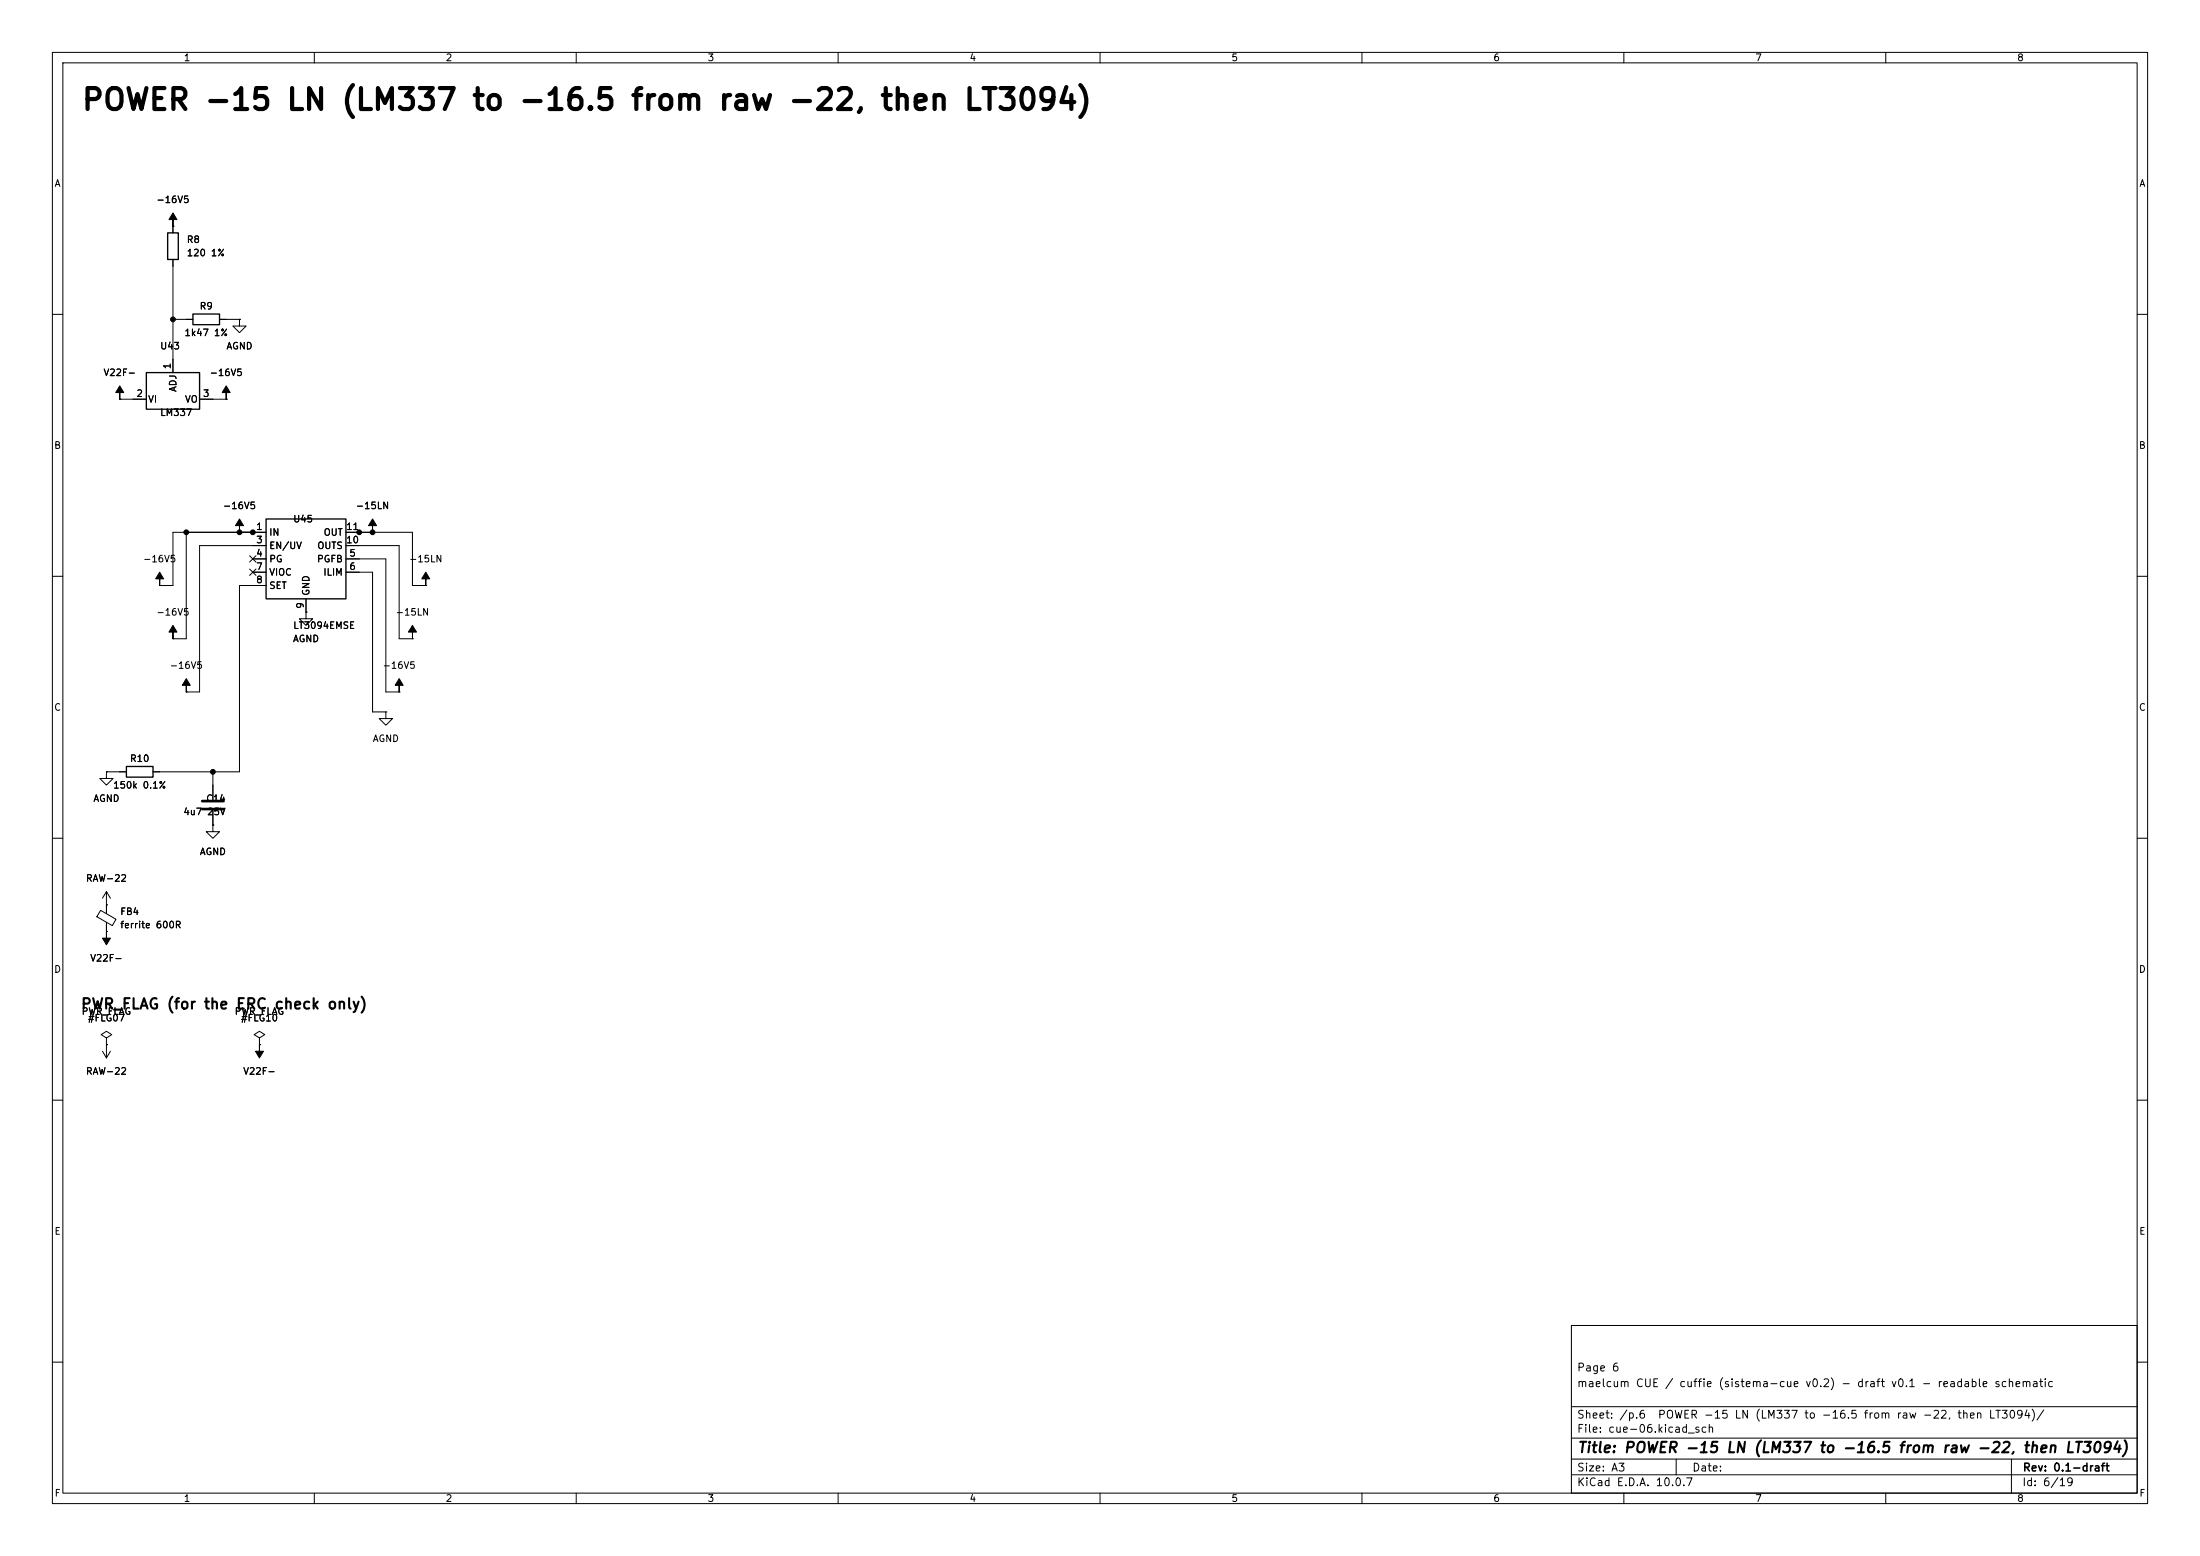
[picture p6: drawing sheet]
(kicad_sch
 (version 20260101)
 (generator "eeschema")
 (generator_version "10.0")
 (paper "A3")
 (title_block
  (title "POWER -15 LN (LM337 to -16.5 from raw -22, then LT3094)")
  (rev "0.1-draft")
  (comment 1 "maelcum CUE / cuffie (sistema-cue v0.2) - draft v0.1 - readable schematic")
  (comment 2 "Page 6"))
 (lib_symbols
  (symbol
   "Regulator_Linear:LM337_SOT223"
   (pin_names
    (offset 0.254)) (exclude_from_sim no) (in_bom yes) (on_board yes)
   (in_pos_files yes)
   (duplicate_pin_numbers_are_jumpers no)
   (property
    "Reference"
    "U" (at -3.81 -3.175 0) (show_name no) (do_not_autoplace no) (effects (font (size 1.27 1.27))))
   (property
    "Value"
    "LM337_SOT223" (at 0 -3.175 0) (show_name no) (do_not_autoplace no) (effects (font (size 1.27 1.27)) (justify left)))
   (property
    "Footprint"
    "Package_TO_SOT_SMD:SOT-223-3_TabPin2" (at 0 -5.08 0) (show_name no) (do_not_autoplace no) (hide yes) (effects (font (size 1.27 1.27)
    (italic yes))))
   (property
    "Datasheet"
    "http://www.ti.com/lit/ds/symlink/lm337-n.pdf" (at 0 0 0) (show_name no) (do_not_autoplace no) (hide yes) (effects (font (size 1.27 1.27))))
   (property
    "Description"
    "Negative 1A 35V Adjustable Linear Regulator, SOT-223" (at 0 0 0) (show_name no) (do_not_autoplace no) (hide yes) (effects (font (size 1.27 1.27))))
   (property
    "ki_keywords"
    "Adjustable Voltage Regulator 1A Negative" (at 0 0 0) (show_name no) (do_not_autoplace no) (hide yes) (effects (font (size 1.27 1.27))))
   (property
    "ki_fp_filters"
    "SOT?223*" (at 0 0 0) (show_name no) (do_not_autoplace no) (hide yes) (effects (font (size 1.27 1.27))))
   (symbol
    "LM337_SOT223_0_1"
    (rectangle (start -5.08 5.08) (end 5.08 -1.905) (stroke (width 0.254) (type default)) (fill (type background))))
   (symbol
    "LM337_SOT223_1_1"
    (pin
    input
    line (at 0 7.62 270) (length 2.54) (name
    "ADJ" (effects (font (size 1.27 1.27)))) (number
    "1" (effects (font (size 1.27 1.27)))))
    (pin
    power_in
    line (at -7.62 0 0) (length 2.54) (name
    "VI" (effects (font (size 1.27 1.27)))) (number
    "2" (effects (font (size 1.27 1.27)))))
    (pin
    power_out
    line (at 7.62 0 180) (length 2.54) (name
    "VO" (effects (font (size 1.27 1.27)))) (number
    "3" (effects (font (size 1.27 1.27))))))
   (embedded_fonts no))
  (symbol
   "Device:R"
   (pin_numbers (hide yes))
   (pin_names
    (offset 0)) (exclude_from_sim no) (in_bom yes) (on_board yes)
   (in_pos_files yes)
   (duplicate_pin_numbers_are_jumpers no)
   (property
    "Reference"
    "R" (at 2.032 0 90) (show_name no) (do_not_autoplace no) (effects (font (size 1.27 1.27))))
   (property
    "Value"
    "R" (at 0 0 90) (show_name no) (do_not_autoplace no) (effects (font (size 1.27 1.27))))
   (property
    "Footprint"
    "" (at -1.778 0 90) (show_name no) (do_not_autoplace no) (hide yes) (effects (font (size 1.27 1.27))))
   (property
    "Datasheet"
    "" (at 0 0 0) (show_name no) (do_not_autoplace no) (hide yes) (effects (font (size 1.27 1.27))))
   (property
    "Description"
    "Resistor" (at 0 0 0) (show_name no) (do_not_autoplace no) (hide yes) (effects (font (size 1.27 1.27))))
   (property
    "ki_keywords"
    "R res resistor" (at 0 0 0) (show_name no) (do_not_autoplace no) (hide yes) (effects (font (size 1.27 1.27))))
   (property
    "ki_fp_filters"
    "R_*" (at 0 0 0) (show_name no) (do_not_autoplace no) (hide yes) (effects (font (size 1.27 1.27))))
   (symbol
    "R_0_1"
    (rectangle (start -1.016 -2.54) (end 1.016 2.54) (stroke (width 0.254) (type default)) (fill (type none))))
   (symbol
    "R_1_1"
    (pin
    passive
    line (at 0 3.81 270) (length 1.27) (name
    "" (effects (font (size 1.27 1.27)))) (number
    "1" (effects (font (size 1.27 1.27)))))
    (pin
    passive
    line (at 0 -3.81 90) (length 1.27) (name
    "" (effects (font (size 1.27 1.27)))) (number
    "2" (effects (font (size 1.27 1.27))))))
   (embedded_fonts no))
  (symbol
   "power:GND"
   (power global)
   (pin_numbers (hide yes))
   (pin_names
    (offset 0) (hide yes)) (exclude_from_sim no) (in_bom yes) (on_board yes)
   (in_pos_files yes)
   (duplicate_pin_numbers_are_jumpers no)
   (property
    "Reference"
    "#PWR" (at 0 -6.35 0) (show_name no) (do_not_autoplace no) (hide yes) (effects (font (size 1.27 1.27))))
   (property
    "Value"
    "GND" (at 0 -3.81 0) (show_name no) (do_not_autoplace no) (effects (font (size 1.27 1.27))))
   (property
    "Footprint"
    "" (at 0 0 0) (show_name no) (do_not_autoplace no) (hide yes) (effects (font (size 1.27 1.27))))
   (property
    "Datasheet"
    "" (at 0 0 0) (show_name no) (do_not_autoplace no) (hide yes) (effects (font (size 1.27 1.27))))
   (property
    "Description"
    "Power symbol creates a global label with name \"GND\" , ground" (at 0 0 0) (show_name no) (do_not_autoplace no) (hide yes) (effects (font (size 1.27 1.27))))
   (property
    "ki_keywords"
    "global power" (at 0 0 0) (show_name no) (do_not_autoplace no) (hide yes) (effects (font (size 1.27 1.27))))
   (symbol
    "GND_0_1"
    (polyline (pts (xy 0 0) (xy 0 -1.27) (xy 1.27 -1.27) (xy 0 -2.54) (xy -1.27 -1.27) (xy 0 -1.27)) (stroke (width 0) (type default)) (fill (type none))))
   (symbol
    "GND_1_1"
    (pin
    power_in
    line (at 0 0 270) (length 0) (name
    "" (effects (font (size 1.27 1.27)))) (number
    "1" (effects (font (size 1.27 1.27))))))
   (embedded_fonts no))
  (symbol
   "power:-15V"
   (power global)
   (pin_numbers (hide yes))
   (pin_names
    (offset 0) (hide yes)) (exclude_from_sim no) (in_bom yes) (on_board yes)
   (in_pos_files yes)
   (duplicate_pin_numbers_are_jumpers no)
   (property
    "Reference"
    "#PWR" (at 0 -3.81 0) (show_name no) (do_not_autoplace no) (hide yes) (effects (font (size 1.27 1.27))))
   (property
    "Value"
    "-15V" (at 0 3.556 0) (show_name no) (do_not_autoplace no) (effects (font (size 1.27 1.27))))
   (property
    "Footprint"
    "" (at 0 0 0) (show_name no) (do_not_autoplace no) (hide yes) (effects (font (size 1.27 1.27))))
   (property
    "Datasheet"
    "" (at 0 0 0) (show_name no) (do_not_autoplace no) (hide yes) (effects (font (size 1.27 1.27))))
   (property
    "Description"
    "Power symbol creates a global label with name \"-15V\"" (at 0 0 0) (show_name no) (do_not_autoplace no) (hide yes) (effects (font (size 1.27 1.27))))
   (property
    "ki_keywords"
    "global power" (at 0 0 0) (show_name no) (do_not_autoplace no) (hide yes) (effects (font (size 1.27 1.27))))
   (symbol
    "-15V_0_0"
    (pin
    power_in
    line (at 0 0 90) (length 0) (name
    "" (effects (font (size 1.27 1.27)))) (number
    "1" (effects (font (size 1.27 1.27))))))
   (symbol
    "-15V_0_1"
    (polyline (pts (xy 0 0) (xy 0 1.27) (xy 0.762 1.27) (xy 0 2.54) (xy -0.762 1.27) (xy 0 1.27)) (stroke (width 0) (type default)) (fill (type outline))))
   (embedded_fonts no))
  (symbol
   "Regulator_Linear:LT3094xMSE" (exclude_from_sim no) (in_bom yes) (on_board yes)
   (in_pos_files yes)
   (duplicate_pin_numbers_are_jumpers no)
   (property
    "Reference"
    "U" (at -6.35 8.89 0) (show_name no) (do_not_autoplace no) (effects (font (size 1.27 1.27))))
   (property
    "Value"
    "LT3094xMSE" (at 1.27 8.89 0) (show_name no) (do_not_autoplace no) (effects (font (size 1.27 1.27)) (justify left)))
   (property
    "Footprint"
    "Package_SO:MSOP-12-1EP_3x4.039mm_P0.65mm_EP1.651x2.845mm" (at 0 10.795 0) (show_name no) (do_not_autoplace no) (hide yes) (effects (font (size 1.27 1.27))))
   (property
    "Datasheet"
    "https://www.analog.com/media/en/technical-documentation/data-sheets/LT3094.pdf" (at 0 2.54 0) (show_name no) (do_not_autoplace no) (hide yes) (effects (font (size 1.27 1.27))))
   (property
    "Description"
    "-500mA, Adjustable, Ultralow Noise, Ultrahigh PSRR RF Negative Linear Regulator, MSOP-12" (at 0 0 0) (show_name no) (do_not_autoplace no) (hide yes) (effects (font (size 1.27 1.27))))
   (property
    "ki_keywords"
    "linear negative voltage regulator low-noise" (at 0 0 0) (show_name no) (do_not_autoplace no) (hide yes) (effects (font (size 1.27 1.27))))
   (property
    "ki_fp_filters"
    "MSOP*1EP*3x4.039mm*P0.65mm*" (at 0 0 0) (show_name no) (do_not_autoplace no) (hide yes) (effects (font (size 1.27 1.27))))
   (symbol
    "LT3094xMSE_0_0"
    (pin
    passive
    line (at 10.16 5.08 180) (length 2.54) (hide yes) (name
    "OUT" (effects (font (size 1.27 1.27)))) (number
    "12" (effects (font (size 1.27 1.27)))))
    (pin
    passive
    line (at -10.16 5.08 0) (length 2.54) (hide yes) (name
    "IN" (effects (font (size 1.27 1.27)))) (number
    "13" (effects (font (size 1.27 1.27))))))
   (symbol
    "LT3094xMSE_0_1"
    (rectangle (start 7.62 7.62) (end -7.62 -7.62) (stroke (width 0.254) (type default)) (fill (type background))))
   (symbol
    "LT3094xMSE_1_1"
    (pin
    power_in
    line (at -10.16 5.08 0) (length 2.54) (name
    "IN" (effects (font (size 1.27 1.27)))) (number
    "1" (effects (font (size 1.27 1.27)))))
    (pin
    passive
    line (at -10.16 5.08 0) (length 2.54) (hide yes) (name
    "IN" (effects (font (size 1.27 1.27)))) (number
    "2" (effects (font (size 1.27 1.27)))))
    (pin
    input
    line (at -10.16 2.54 0) (length 2.54) (name
    "EN/UV" (effects (font (size 1.27 1.27)))) (number
    "3" (effects (font (size 1.27 1.27)))))
    (pin
    open_collector
    line (at -10.16 0 0) (length 2.54) (name
    "PG" (effects (font (size 1.27 1.27)))) (number
    "4" (effects (font (size 1.27 1.27)))))
    (pin
    input
    line (at 10.16 0 180) (length 2.54) (name
    "PGFB" (effects (font (size 1.27 1.27)))) (number
    "5" (effects (font (size 1.27 1.27)))))
    (pin
    passive
    line (at 10.16 -2.54 180) (length 2.54) (name
    "ILIM" (effects (font (size 1.27 1.27)))) (number
    "6" (effects (font (size 1.27 1.27)))))
    (pin
    passive
    line (at -10.16 -2.54 0) (length 2.54) (name
    "VIOC" (effects (font (size 1.27 1.27)))) (number
    "7" (effects (font (size 1.27 1.27)))))
    (pin
    passive
    line (at -10.16 -5.08 0) (length 2.54) (name
    "SET" (effects (font (size 1.27 1.27)))) (number
    "8" (effects (font (size 1.27 1.27)))))
    (pin
    power_in
    line (at 0 -10.16 90) (length 2.54) (name
    "GND" (effects (font (size 1.27 1.27)))) (number
    "9" (effects (font (size 1.27 1.27)))))
    (pin
    input
    line (at 10.16 2.54 180) (length 2.54) (name
    "OUTS" (effects (font (size 1.27 1.27)))) (number
    "10" (effects (font (size 1.27 1.27)))))
    (pin
    power_out
    line (at 10.16 5.08 180) (length 2.54) (name
    "OUT" (effects (font (size 1.27 1.27)))) (number
    "11" (effects (font (size 1.27 1.27))))))
   (embedded_fonts no))
  (symbol
   "Device:C"
   (pin_numbers (hide yes))
   (pin_names
    (offset 0.254)) (exclude_from_sim no) (in_bom yes) (on_board yes)
   (in_pos_files yes)
   (duplicate_pin_numbers_are_jumpers no)
   (property
    "Reference"
    "C" (at 0.635 2.54 0) (show_name no) (do_not_autoplace no) (effects (font (size 1.27 1.27)) (justify left)))
   (property
    "Value"
    "C" (at 0.635 -2.54 0) (show_name no) (do_not_autoplace no) (effects (font (size 1.27 1.27)) (justify left)))
   (property
    "Footprint"
    "" (at 0.9652 -3.81 0) (show_name no) (do_not_autoplace no) (hide yes) (effects (font (size 1.27 1.27))))
   (property
    "Datasheet"
    "" (at 0 0 0) (show_name no) (do_not_autoplace no) (hide yes) (effects (font (size 1.27 1.27))))
   (property
    "Description"
    "Unpolarized capacitor" (at 0 0 0) (show_name no) (do_not_autoplace no) (hide yes) (effects (font (size 1.27 1.27))))
   (property
    "ki_keywords"
    "cap capacitor" (at 0 0 0) (show_name no) (do_not_autoplace no) (hide yes) (effects (font (size 1.27 1.27))))
   (property
    "ki_fp_filters"
    "C_*" (at 0 0 0) (show_name no) (do_not_autoplace no) (hide yes) (effects (font (size 1.27 1.27))))
   (symbol
    "C_0_1"
    (polyline (pts (xy -2.032 0.762) (xy 2.032 0.762)) (stroke (width 0.508) (type default)) (fill (type none)))
    (polyline (pts (xy -2.032 -0.762) (xy 2.032 -0.762)) (stroke (width 0.508) (type default)) (fill (type none))))
   (symbol
    "C_1_1"
    (pin
    passive
    line (at 0 3.81 270) (length 2.794) (name
    "" (effects (font (size 1.27 1.27)))) (number
    "1" (effects (font (size 1.27 1.27)))))
    (pin
    passive
    line (at 0 -3.81 90) (length 2.794) (name
    "" (effects (font (size 1.27 1.27)))) (number
    "2" (effects (font (size 1.27 1.27))))))
   (embedded_fonts no))
  (symbol
   "Device:FerriteBead_Small"
   (pin_numbers (hide yes))
   (pin_names
    (offset 0)) (exclude_from_sim no) (in_bom yes) (on_board yes)
   (in_pos_files yes)
   (duplicate_pin_numbers_are_jumpers no)
   (property
    "Reference"
    "FB" (at 1.905 1.27 0) (show_name no) (do_not_autoplace no) (effects (font (size 1.27 1.27)) (justify left)))
   (property
    "Value"
    "FerriteBead_Small" (at 1.905 -1.27 0) (show_name no) (do_not_autoplace no) (effects (font (size 1.27 1.27)) (justify left)))
   (property
    "Footprint"
    "" (at -1.778 0 90) (show_name no) (do_not_autoplace no) (hide yes) (effects (font (size 1.27 1.27))))
   (property
    "Datasheet"
    "" (at 0 0 0) (show_name no) (do_not_autoplace no) (hide yes) (effects (font (size 1.27 1.27))))
   (property
    "Description"
    "Ferrite bead, small symbol" (at 0 0 0) (show_name no) (do_not_autoplace no) (hide yes) (effects (font (size 1.27 1.27))))
   (property
    "ki_keywords"
    "L ferrite bead inductor filter" (at 0 0 0) (show_name no) (do_not_autoplace no) (hide yes) (effects (font (size 1.27 1.27))))
   (property
    "ki_fp_filters"
    "Inductor_* L_* *Ferrite*" (at 0 0 0) (show_name no) (do_not_autoplace no) (hide yes) (effects (font (size 1.27 1.27))))
   (symbol
    "FerriteBead_Small_0_1"
    (polyline (pts (xy -1.8288 0.2794) (xy -1.1176 1.4986) (xy 1.8288 -0.2032) (xy 1.1176 -1.4224) (xy -1.8288 0.2794)) (stroke (width 0) (type default)) (fill (type none)))
    (polyline (pts (xy 0 0.889) (xy 0 1.2954)) (stroke (width 0) (type default)) (fill (type none)))
    (polyline (pts (xy 0 -1.27) (xy 0 -0.7874)) (stroke (width 0) (type default)) (fill (type none))))
   (symbol
    "FerriteBead_Small_1_1"
    (pin
    passive
    line (at 0 2.54 270) (length 1.27) (name
    "" (effects (font (size 1.27 1.27)))) (number
    "1" (effects (font (size 1.27 1.27)))))
    (pin
    passive
    line (at 0 -2.54 90) (length 1.27) (name
    "" (effects (font (size 1.27 1.27)))) (number
    "2" (effects (font (size 1.27 1.27))))))
   (embedded_fonts no))
  (symbol
   "power:+15V"
   (power global)
   (pin_numbers (hide yes))
   (pin_names
    (offset 0) (hide yes)) (exclude_from_sim no) (in_bom yes) (on_board yes)
   (in_pos_files yes)
   (duplicate_pin_numbers_are_jumpers no)
   (property
    "Reference"
    "#PWR" (at 0 -3.81 0) (show_name no) (do_not_autoplace no) (hide yes) (effects (font (size 1.27 1.27))))
   (property
    "Value"
    "+15V" (at 0 3.556 0) (show_name no) (do_not_autoplace no) (effects (font (size 1.27 1.27))))
   (property
    "Footprint"
    "" (at 0 0 0) (show_name no) (do_not_autoplace no) (hide yes) (effects (font (size 1.27 1.27))))
   (property
    "Datasheet"
    "" (at 0 0 0) (show_name no) (do_not_autoplace no) (hide yes) (effects (font (size 1.27 1.27))))
   (property
    "Description"
    "Power symbol creates a global label with name \"+15V\"" (at 0 0 0) (show_name no) (do_not_autoplace no) (hide yes) (effects (font (size 1.27 1.27))))
   (property
    "ki_keywords"
    "global power" (at 0 0 0) (show_name no) (do_not_autoplace no) (hide yes) (effects (font (size 1.27 1.27))))
   (symbol
    "+15V_0_1"
    (polyline (pts (xy -0.762 1.27) (xy 0 2.54)) (stroke (width 0) (type default)) (fill (type none)))
    (polyline (pts (xy 0 2.54) (xy 0.762 1.27)) (stroke (width 0) (type default)) (fill (type none)))
    (polyline (pts (xy 0 0) (xy 0 2.54)) (stroke (width 0) (type default)) (fill (type none))))
   (symbol
    "+15V_1_1"
    (pin
    power_in
    line (at 0 0 90) (length 0) (name
    "" (effects (font (size 1.27 1.27)))) (number
    "1" (effects (font (size 1.27 1.27))))))
   (embedded_fonts no))
  (symbol
   "power:PWR_FLAG"
   (power global)
   (pin_numbers (hide yes))
   (pin_names
    (offset 0) (hide yes)) (exclude_from_sim no) (in_bom yes) (on_board yes)
   (in_pos_files yes)
   (duplicate_pin_numbers_are_jumpers no)
   (property
    "Reference"
    "#FLG" (at 0 1.905 0) (show_name no) (do_not_autoplace no) (hide yes) (effects (font (size 1.27 1.27))))
   (property
    "Value"
    "PWR_FLAG" (at 0 3.81 0) (show_name no) (do_not_autoplace no) (effects (font (size 1.27 1.27))))
   (property
    "Footprint"
    "" (at 0 0 0) (show_name no) (do_not_autoplace no) (hide yes) (effects (font (size 1.27 1.27))))
   (property
    "Datasheet"
    "" (at 0 0 0) (show_name no) (do_not_autoplace no) (hide yes) (effects (font (size 1.27 1.27))))
   (property
    "Description"
    "Special symbol for telling ERC where power comes from" (at 0 0 0) (show_name no) (do_not_autoplace no) (hide yes) (effects (font (size 1.27 1.27))))
   (property
    "ki_keywords"
    "flag power" (at 0 0 0) (show_name no) (do_not_autoplace no) (hide yes) (effects (font (size 1.27 1.27))))
   (symbol
    "PWR_FLAG_0_0"
    (pin
    power_out
    line (at 0 0 90) (length 0) (name
    "" (effects (font (size 1.27 1.27)))) (number
    "1" (effects (font (size 1.27 1.27))))))
   (symbol
    "PWR_FLAG_0_1"
    (polyline (pts (xy 0 0) (xy 0 1.27) (xy -1.016 1.905) (xy 0 2.54) (xy 1.016 1.905) (xy 0 1.27)) (stroke (width 0) (type default)) (fill (type none))))
   (embedded_fonts no)))
 (text
  "POWER -15 LN (LM337 to -16.5 from raw -22, then LT3094)"
  (exclude_from_sim no)
  (at 15.24 21.59 0)
  (effects (font (size 4 4)
    (bold yes)) (justify left bottom)))
 (symbol
  (lib_id "Regulator_Linear:LM337_SOT223")
  (at 33.02 76.2 0)
  (unit 1)
  (body_style 1)
  (exclude_from_sim no)
  (in_bom yes)
  (on_board yes)
  (dnp no)
  (property
   "Reference"
   "U43" (at 30.48 66.04 0) (effects (font (size 1.27 1.27)) (justify left)))
  (property
   "Value"
   "LM337" (at 30.48 78.74 0) (effects (font (size 1.27 1.27)) (justify left)))
  (property
   "Footprint"
   "Package_TO_SOT_SMD:SOT-223-3_TabPin2" (at 33.02 76.2 0) (effects (font (size 1.27 1.27)) (justify left) (hide yes)))
  (property
   "Datasheet"
   "" (at 33.02 76.2 0) (effects (font (size 1.27 1.27)) (justify left) (hide yes)))
  (pin
   "1")
  (pin
   "2")
  (pin
   "3")
  (instances (project
    "cue" (path
    "/07e52341-30fc-501e-9b8f-1ec34bb212af/09b65b69-afd2-56ab-af01-e30c9c17d4c2" (reference "U43") (unit 1)))))
 (wire
  (pts (xy 33.02 68.58) (xy 33.02 66.04))
  (stroke (width 0) (type default)))
 (symbol
  (lib_id "Device:R")
  (at 39.37 60.96 90)
  (unit 1)
  (body_style 1)
  (exclude_from_sim no)
  (in_bom yes)
  (on_board yes)
  (dnp no)
  (property
   "Reference"
   "R9" (at 39.37 58.42 90) (effects (font (size 1.27 1.27))))
  (property
   "Value"
   "1k47 1%" (at 39.37 63.5 90) (effects (font (size 1.27 1.27))))
  (property
   "Footprint"
   "Resistor_SMD:R_0805_2012Metric" (at 39.37 60.96 0) (effects (font (size 1.27 1.27)) (justify left) (hide yes)))
  (property
   "Datasheet"
   "" (at 39.37 60.96 0) (effects (font (size 1.27 1.27)) (justify left) (hide yes)))
  (pin
   "1")
  (pin
   "2")
  (instances (project
    "cue" (path
    "/07e52341-30fc-501e-9b8f-1ec34bb212af/09b65b69-afd2-56ab-af01-e30c9c17d4c2" (reference "R9") (unit 1)))))
 (symbol
  (lib_id "Device:R")
  (at 33.02 46.99 0)
  (unit 1)
  (body_style 1)
  (exclude_from_sim no)
  (in_bom yes)
  (on_board yes)
  (dnp no)
  (property
   "Reference"
   "R8" (at 35.56 45.72 0) (effects (font (size 1.27 1.27)) (justify left)))
  (property
   "Value"
   "120 1%" (at 35.56 48.26 0) (effects (font (size 1.27 1.27)) (justify left)))
  (property
   "Footprint"
   "Resistor_SMD:R_0805_2012Metric" (at 33.02 46.99 0) (effects (font (size 1.27 1.27)) (justify left) (hide yes)))
  (property
   "Datasheet"
   "" (at 33.02 46.99 0) (effects (font (size 1.27 1.27)) (justify left) (hide yes)))
  (pin
   "1")
  (pin
   "2")
  (instances (project
    "cue" (path
    "/07e52341-30fc-501e-9b8f-1ec34bb212af/09b65b69-afd2-56ab-af01-e30c9c17d4c2" (reference "R8") (unit 1)))))
 (wire
  (pts (xy 33.02 66.04) (xy 33.02 60.96))
  (stroke (width 0) (type default)))
 (wire
  (pts (xy 33.02 60.96) (xy 35.56 60.96))
  (stroke (width 0) (type default)))
 (wire
  (pts (xy 33.02 60.96) (xy 33.02 50.8))
  (stroke (width 0) (type default)))
 (junction
  (at 33.02 60.96)
  (diameter 0)
  (color 0 0 0 0))
 (wire
  (pts (xy 43.18 60.96) (xy 45.72 60.96))
  (stroke (width 0) (type default)))
 (symbol
  (lib_id "power:GND")
  (at 45.72 60.96 0)
  (unit 1)
  (body_style 1)
  (exclude_from_sim no)
  (in_bom yes)
  (on_board yes)
  (dnp no)
  (property
   "Reference"
   "#PWR001" (at 45.72 60.96 0) (effects (font (size 1.27 1.27)) (justify left) (hide yes)))
  (property
   "Value"
   "AGND" (at 45.72 66.04 0) (effects (font (size 1.27 1.27))))
  (property
   "Footprint"
   "" (at 45.72 60.96 0) (effects (font (size 1.27 1.27)) (justify left) (hide yes)))
  (property
   "Datasheet"
   "" (at 45.72 60.96 0) (effects (font (size 1.27 1.27)) (justify left) (hide yes)))
  (pin
   "1")
  (instances (project
    "cue" (path
    "/07e52341-30fc-501e-9b8f-1ec34bb212af/09b65b69-afd2-56ab-af01-e30c9c17d4c2" (reference "#PWR001") (unit 1)))))
 (symbol
  (lib_id "power:-15V")
  (at 33.02 43.18 0)
  (unit 1)
  (body_style 1)
  (exclude_from_sim no)
  (in_bom yes)
  (on_board yes)
  (dnp no)
  (property
   "Reference"
   "#PWR002" (at 33.02 43.18 0) (effects (font (size 1.27 1.27)) (justify left) (hide yes)))
  (property
   "Value"
   "-16V5" (at 33.02 38.1 0) (effects (font (size 1.27 1.27))))
  (property
   "Footprint"
   "" (at 33.02 43.18 0) (effects (font (size 1.27 1.27)) (justify left) (hide yes)))
  (property
   "Datasheet"
   "" (at 33.02 43.18 0) (effects (font (size 1.27 1.27)) (justify left) (hide yes)))
  (pin
   "1")
  (instances (project
    "cue" (path
    "/07e52341-30fc-501e-9b8f-1ec34bb212af/09b65b69-afd2-56ab-af01-e30c9c17d4c2" (reference "#PWR002") (unit 1)))))
 (wire
  (pts (xy 25.4 76.2) (xy 22.86 76.2))
  (stroke (width 0) (type default)))
 (symbol
  (lib_id "power:-15V")
  (at 22.86 76.2 0)
  (unit 1)
  (body_style 1)
  (exclude_from_sim no)
  (in_bom yes)
  (on_board yes)
  (dnp no)
  (property
   "Reference"
   "#PWR003" (at 22.86 76.2 0) (effects (font (size 1.27 1.27)) (justify left) (hide yes)))
  (property
   "Value"
   "V22F-" (at 22.86 71.12 0) (effects (font (size 1.27 1.27))))
  (property
   "Footprint"
   "" (at 22.86 76.2 0) (effects (font (size 1.27 1.27)) (justify left) (hide yes)))
  (property
   "Datasheet"
   "" (at 22.86 76.2 0) (effects (font (size 1.27 1.27)) (justify left) (hide yes)))
  (pin
   "1")
  (instances (project
    "cue" (path
    "/07e52341-30fc-501e-9b8f-1ec34bb212af/09b65b69-afd2-56ab-af01-e30c9c17d4c2" (reference "#PWR003") (unit 1)))))
 (wire
  (pts (xy 40.64 76.2) (xy 43.18 76.2))
  (stroke (width 0) (type default)))
 (symbol
  (lib_id "power:-15V")
  (at 43.18 76.2 0)
  (unit 1)
  (body_style 1)
  (exclude_from_sim no)
  (in_bom yes)
  (on_board yes)
  (dnp no)
  (property
   "Reference"
   "#PWR004" (at 43.18 76.2 0) (effects (font (size 1.27 1.27)) (justify left) (hide yes)))
  (property
   "Value"
   "-16V5" (at 43.18 71.12 0) (effects (font (size 1.27 1.27))))
  (property
   "Footprint"
   "" (at 43.18 76.2 0) (effects (font (size 1.27 1.27)) (justify left) (hide yes)))
  (property
   "Datasheet"
   "" (at 43.18 76.2 0) (effects (font (size 1.27 1.27)) (justify left) (hide yes)))
  (pin
   "1")
  (instances (project
    "cue" (path
    "/07e52341-30fc-501e-9b8f-1ec34bb212af/09b65b69-afd2-56ab-af01-e30c9c17d4c2" (reference "#PWR004") (unit 1)))))
 (symbol
  (lib_id "Regulator_Linear:LT3094xMSE")
  (at 58.42 106.68 0)
  (unit 1)
  (body_style 1)
  (exclude_from_sim no)
  (in_bom yes)
  (on_board yes)
  (dnp no)
  (property
   "Reference"
   "U45" (at 55.88 99.06 0) (effects (font (size 1.27 1.27)) (justify left)))
  (property
   "Value"
   "LT3094EMSE" (at 55.88 119.38 0) (effects (font (size 1.27 1.27)) (justify left)))
  (property
   "Footprint"
   "Package_SO:MSOP-12-1EP_3x4.039mm_P0.65mm_EP1.651x2.845mm" (at 58.42 106.68 0) (effects (font (size 1.27 1.27)) (justify left) (hide yes)))
  (property
   "Datasheet"
   "" (at 58.42 106.68 0) (effects (font (size 1.27 1.27)) (justify left) (hide yes)))
  (property
   "Nota"
   "EN/UV a IN; PG libero; PGFB a IN; ILIM a massa; VIOC libero" (at 58.42 106.68 0) (effects (font (size 1.27 1.27)) (justify left) (hide yes)))
  (pin
   "1")
  (pin
   "2")
  (pin
   "3")
  (pin
   "4")
  (pin
   "5")
  (pin
   "6")
  (pin
   "7")
  (pin
   "8")
  (pin
   "9")
  (pin
   "10")
  (pin
   "11")
  (pin
   "12")
  (pin
   "13")
  (instances (project
    "cue" (path
    "/07e52341-30fc-501e-9b8f-1ec34bb212af/09b65b69-afd2-56ab-af01-e30c9c17d4c2" (reference "U45") (unit 1)))))
 (wire
  (pts (xy 48.26 101.6) (xy 45.72 101.6))
  (stroke (width 0) (type default)))
 (symbol
  (lib_id "power:-15V")
  (at 45.72 101.6 0)
  (unit 1)
  (body_style 1)
  (exclude_from_sim no)
  (in_bom yes)
  (on_board yes)
  (dnp no)
  (property
   "Reference"
   "#PWR005" (at 45.72 101.6 0) (effects (font (size 1.27 1.27)) (justify left) (hide yes)))
  (property
   "Value"
   "-16V5" (at 45.72 96.52 0) (effects (font (size 1.27 1.27))))
  (property
   "Footprint"
   "" (at 45.72 101.6 0) (effects (font (size 1.27 1.27)) (justify left) (hide yes)))
  (property
   "Datasheet"
   "" (at 45.72 101.6 0) (effects (font (size 1.27 1.27)) (justify left) (hide yes)))
  (pin
   "1")
  (instances (project
    "cue" (path
    "/07e52341-30fc-501e-9b8f-1ec34bb212af/09b65b69-afd2-56ab-af01-e30c9c17d4c2" (reference "#PWR005") (unit 1)))))
 (wire
  (pts (xy 48.26 101.6) (xy 33.02 101.6))
  (stroke (width 0) (type default)))
 (wire
  (pts (xy 33.02 101.6) (xy 33.02 111.76))
  (stroke (width 0) (type default)))
 (wire
  (pts (xy 30.48 111.76) (xy 33.02 111.76))
  (stroke (width 0) (type default)))
 (symbol
  (lib_id "power:-15V")
  (at 30.48 111.76 0)
  (unit 1)
  (body_style 1)
  (exclude_from_sim no)
  (in_bom yes)
  (on_board yes)
  (dnp no)
  (property
   "Reference"
   "#PWR006" (at 30.48 111.76 0) (effects (font (size 1.27 1.27)) (justify left) (hide yes)))
  (property
   "Value"
   "-16V5" (at 30.48 106.68 0) (effects (font (size 1.27 1.27))))
  (property
   "Footprint"
   "" (at 30.48 111.76 0) (effects (font (size 1.27 1.27)) (justify left) (hide yes)))
  (property
   "Datasheet"
   "" (at 30.48 111.76 0) (effects (font (size 1.27 1.27)) (justify left) (hide yes)))
  (pin
   "1")
  (instances (project
    "cue" (path
    "/07e52341-30fc-501e-9b8f-1ec34bb212af/09b65b69-afd2-56ab-af01-e30c9c17d4c2" (reference "#PWR006") (unit 1)))))
 (wire
  (pts (xy 48.26 101.6) (xy 35.56 101.6))
  (stroke (width 0) (type default)))
 (wire
  (pts (xy 35.56 101.6) (xy 35.56 121.92))
  (stroke (width 0) (type default)))
 (wire
  (pts (xy 35.56 121.92) (xy 33.02 121.92))
  (stroke (width 0) (type default)))
 (symbol
  (lib_id "power:-15V")
  (at 33.02 121.92 0)
  (unit 1)
  (body_style 1)
  (exclude_from_sim no)
  (in_bom yes)
  (on_board yes)
  (dnp no)
  (property
   "Reference"
   "#PWR007" (at 33.02 121.92 0) (effects (font (size 1.27 1.27)) (justify left) (hide yes)))
  (property
   "Value"
   "-16V5" (at 33.02 116.84 0) (effects (font (size 1.27 1.27))))
  (property
   "Footprint"
   "" (at 33.02 121.92 0) (effects (font (size 1.27 1.27)) (justify left) (hide yes)))
  (property
   "Datasheet"
   "" (at 33.02 121.92 0) (effects (font (size 1.27 1.27)) (justify left) (hide yes)))
  (pin
   "1")
  (instances (project
    "cue" (path
    "/07e52341-30fc-501e-9b8f-1ec34bb212af/09b65b69-afd2-56ab-af01-e30c9c17d4c2" (reference "#PWR007") (unit 1)))))
 (wire
  (pts (xy 48.26 104.14) (xy 38.1 104.14))
  (stroke (width 0) (type default)))
 (wire
  (pts (xy 38.1 104.14) (xy 38.1 132.08))
  (stroke (width 0) (type default)))
 (wire
  (pts (xy 38.1 132.08) (xy 35.56 132.08))
  (stroke (width 0) (type default)))
 (symbol
  (lib_id "power:-15V")
  (at 35.56 132.08 0)
  (unit 1)
  (body_style 1)
  (exclude_from_sim no)
  (in_bom yes)
  (on_board yes)
  (dnp no)
  (property
   "Reference"
   "#PWR008" (at 35.56 132.08 0) (effects (font (size 1.27 1.27)) (justify left) (hide yes)))
  (property
   "Value"
   "-16V5" (at 35.56 127 0) (effects (font (size 1.27 1.27))))
  (property
   "Footprint"
   "" (at 35.56 132.08 0) (effects (font (size 1.27 1.27)) (justify left) (hide yes)))
  (property
   "Datasheet"
   "" (at 35.56 132.08 0) (effects (font (size 1.27 1.27)) (justify left) (hide yes)))
  (pin
   "1")
  (instances (project
    "cue" (path
    "/07e52341-30fc-501e-9b8f-1ec34bb212af/09b65b69-afd2-56ab-af01-e30c9c17d4c2" (reference "#PWR008") (unit 1)))))
 (no_connect
  (at 48.26 106.68))
 (no_connect
  (at 48.26 109.22))
 (wire
  (pts (xy 48.26 111.76) (xy 45.72 111.76))
  (stroke (width 0) (type default)))
 (wire
  (pts (xy 45.72 111.76) (xy 45.72 147.32))
  (stroke (width 0) (type default)))
 (symbol
  (lib_id "Device:C")
  (at 40.64 153.67 180)
  (unit 1)
  (body_style 1)
  (exclude_from_sim no)
  (in_bom yes)
  (on_board yes)
  (dnp no)
  (property
   "Reference"
   "C14" (at 43.18 152.4 0) (effects (font (size 1.27 1.27)) (justify left)))
  (property
   "Value"
   "4u7 25V" (at 43.18 154.94 0) (effects (font (size 1.27 1.27)) (justify left)))
  (property
   "Footprint"
   "Capacitor_SMD:C_1206_3216Metric" (at 40.64 153.67 0) (effects (font (size 1.27 1.27)) (justify left) (hide yes)))
  (property
   "Datasheet"
   "" (at 40.64 153.67 0) (effects (font (size 1.27 1.27)) (justify left) (hide yes)))
  (pin
   "1")
  (pin
   "2")
  (instances (project
    "cue" (path
    "/07e52341-30fc-501e-9b8f-1ec34bb212af/09b65b69-afd2-56ab-af01-e30c9c17d4c2" (reference "C14") (unit 1)))))
 (symbol
  (lib_id "Device:R")
  (at 26.67 147.32 270)
  (unit 1)
  (body_style 1)
  (exclude_from_sim no)
  (in_bom yes)
  (on_board yes)
  (dnp no)
  (property
   "Reference"
   "R10" (at 26.67 144.78 90) (effects (font (size 1.27 1.27))))
  (property
   "Value"
   "150k 0.1%" (at 26.67 149.86 90) (effects (font (size 1.27 1.27))))
  (property
   "Footprint"
   "Resistor_SMD:R_0805_2012Metric" (at 26.67 147.32 0) (effects (font (size 1.27 1.27)) (justify left) (hide yes)))
  (property
   "Datasheet"
   "" (at 26.67 147.32 0) (effects (font (size 1.27 1.27)) (justify left) (hide yes)))
  (pin
   "1")
  (pin
   "2")
  (instances (project
    "cue" (path
    "/07e52341-30fc-501e-9b8f-1ec34bb212af/09b65b69-afd2-56ab-af01-e30c9c17d4c2" (reference "R10") (unit 1)))))
 (wire
  (pts (xy 45.72 147.32) (xy 40.64 147.32))
  (stroke (width 0) (type default)))
 (wire
  (pts (xy 40.64 147.32) (xy 40.64 149.86))
  (stroke (width 0) (type default)))
 (wire
  (pts (xy 40.64 147.32) (xy 30.48 147.32))
  (stroke (width 0) (type default)))
 (junction
  (at 40.64 147.32)
  (diameter 0)
  (color 0 0 0 0))
 (symbol
  (lib_id "power:GND")
  (at 40.64 157.48 0)
  (unit 1)
  (body_style 1)
  (exclude_from_sim no)
  (in_bom yes)
  (on_board yes)
  (dnp no)
  (property
   "Reference"
   "#PWR009" (at 40.64 157.48 0) (effects (font (size 1.27 1.27)) (justify left) (hide yes)))
  (property
   "Value"
   "AGND" (at 40.64 162.56 0) (effects (font (size 1.27 1.27))))
  (property
   "Footprint"
   "" (at 40.64 157.48 0) (effects (font (size 1.27 1.27)) (justify left) (hide yes)))
  (property
   "Datasheet"
   "" (at 40.64 157.48 0) (effects (font (size 1.27 1.27)) (justify left) (hide yes)))
  (pin
   "1")
  (instances (project
    "cue" (path
    "/07e52341-30fc-501e-9b8f-1ec34bb212af/09b65b69-afd2-56ab-af01-e30c9c17d4c2" (reference "#PWR009") (unit 1)))))
 (wire
  (pts (xy 22.86 147.32) (xy 20.32 147.32))
  (stroke (width 0) (type default)))
 (symbol
  (lib_id "power:GND")
  (at 20.32 147.32 0)
  (unit 1)
  (body_style 1)
  (exclude_from_sim no)
  (in_bom yes)
  (on_board yes)
  (dnp no)
  (property
   "Reference"
   "#PWR010" (at 20.32 147.32 0) (effects (font (size 1.27 1.27)) (justify left) (hide yes)))
  (property
   "Value"
   "AGND" (at 20.32 152.4 0) (effects (font (size 1.27 1.27))))
  (property
   "Footprint"
   "" (at 20.32 147.32 0) (effects (font (size 1.27 1.27)) (justify left) (hide yes)))
  (property
   "Datasheet"
   "" (at 20.32 147.32 0) (effects (font (size 1.27 1.27)) (justify left) (hide yes)))
  (pin
   "1")
  (instances (project
    "cue" (path
    "/07e52341-30fc-501e-9b8f-1ec34bb212af/09b65b69-afd2-56ab-af01-e30c9c17d4c2" (reference "#PWR010") (unit 1)))))
 (wire
  (pts (xy 68.58 101.6) (xy 71.12 101.6))
  (stroke (width 0) (type default)))
 (symbol
  (lib_id "power:-15V")
  (at 71.12 101.6 0)
  (unit 1)
  (body_style 1)
  (exclude_from_sim no)
  (in_bom yes)
  (on_board yes)
  (dnp no)
  (property
   "Reference"
   "#PWR011" (at 71.12 101.6 0) (effects (font (size 1.27 1.27)) (justify left) (hide yes)))
  (property
   "Value"
   "-15LN" (at 71.12 96.52 0) (effects (font (size 1.27 1.27))))
  (property
   "Footprint"
   "" (at 71.12 101.6 0) (effects (font (size 1.27 1.27)) (justify left) (hide yes)))
  (property
   "Datasheet"
   "" (at 71.12 101.6 0) (effects (font (size 1.27 1.27)) (justify left) (hide yes)))
  (pin
   "1")
  (instances (project
    "cue" (path
    "/07e52341-30fc-501e-9b8f-1ec34bb212af/09b65b69-afd2-56ab-af01-e30c9c17d4c2" (reference "#PWR011") (unit 1)))))
 (wire
  (pts (xy 68.58 101.6) (xy 78.74 101.6))
  (stroke (width 0) (type default)))
 (wire
  (pts (xy 78.74 101.6) (xy 78.74 111.76))
  (stroke (width 0) (type default)))
 (wire
  (pts (xy 78.74 111.76) (xy 81.28 111.76))
  (stroke (width 0) (type default)))
 (symbol
  (lib_id "power:-15V")
  (at 81.28 111.76 0)
  (unit 1)
  (body_style 1)
  (exclude_from_sim no)
  (in_bom yes)
  (on_board yes)
  (dnp no)
  (property
   "Reference"
   "#PWR012" (at 81.28 111.76 0) (effects (font (size 1.27 1.27)) (justify left) (hide yes)))
  (property
   "Value"
   "-15LN" (at 81.28 106.68 0) (effects (font (size 1.27 1.27))))
  (property
   "Footprint"
   "" (at 81.28 111.76 0) (effects (font (size 1.27 1.27)) (justify left) (hide yes)))
  (property
   "Datasheet"
   "" (at 81.28 111.76 0) (effects (font (size 1.27 1.27)) (justify left) (hide yes)))
  (pin
   "1")
  (instances (project
    "cue" (path
    "/07e52341-30fc-501e-9b8f-1ec34bb212af/09b65b69-afd2-56ab-af01-e30c9c17d4c2" (reference "#PWR012") (unit 1)))))
 (wire
  (pts (xy 68.58 104.14) (xy 76.2 104.14))
  (stroke (width 0) (type default)))
 (wire
  (pts (xy 76.2 104.14) (xy 76.2 121.92))
  (stroke (width 0) (type default)))
 (wire
  (pts (xy 78.74 121.92) (xy 76.2 121.92))
  (stroke (width 0) (type default)))
 (symbol
  (lib_id "power:-15V")
  (at 78.74 121.92 0)
  (unit 1)
  (body_style 1)
  (exclude_from_sim no)
  (in_bom yes)
  (on_board yes)
  (dnp no)
  (property
   "Reference"
   "#PWR013" (at 78.74 121.92 0) (effects (font (size 1.27 1.27)) (justify left) (hide yes)))
  (property
   "Value"
   "-15LN" (at 78.74 116.84 0) (effects (font (size 1.27 1.27))))
  (property
   "Footprint"
   "" (at 78.74 121.92 0) (effects (font (size 1.27 1.27)) (justify left) (hide yes)))
  (property
   "Datasheet"
   "" (at 78.74 121.92 0) (effects (font (size 1.27 1.27)) (justify left) (hide yes)))
  (pin
   "1")
  (instances (project
    "cue" (path
    "/07e52341-30fc-501e-9b8f-1ec34bb212af/09b65b69-afd2-56ab-af01-e30c9c17d4c2" (reference "#PWR013") (unit 1)))))
 (wire
  (pts (xy 68.58 106.68) (xy 73.66 106.68))
  (stroke (width 0) (type default)))
 (wire
  (pts (xy 73.66 106.68) (xy 73.66 132.08))
  (stroke (width 0) (type default)))
 (wire
  (pts (xy 73.66 132.08) (xy 76.2 132.08))
  (stroke (width 0) (type default)))
 (symbol
  (lib_id "power:-15V")
  (at 76.2 132.08 0)
  (unit 1)
  (body_style 1)
  (exclude_from_sim no)
  (in_bom yes)
  (on_board yes)
  (dnp no)
  (property
   "Reference"
   "#PWR014" (at 76.2 132.08 0) (effects (font (size 1.27 1.27)) (justify left) (hide yes)))
  (property
   "Value"
   "-16V5" (at 76.2 127 0) (effects (font (size 1.27 1.27))))
  (property
   "Footprint"
   "" (at 76.2 132.08 0) (effects (font (size 1.27 1.27)) (justify left) (hide yes)))
  (property
   "Datasheet"
   "" (at 76.2 132.08 0) (effects (font (size 1.27 1.27)) (justify left) (hide yes)))
  (pin
   "1")
  (instances (project
    "cue" (path
    "/07e52341-30fc-501e-9b8f-1ec34bb212af/09b65b69-afd2-56ab-af01-e30c9c17d4c2" (reference "#PWR014") (unit 1)))))
 (wire
  (pts (xy 68.58 109.22) (xy 71.12 109.22))
  (stroke (width 0) (type default)))
 (wire
  (pts (xy 71.12 109.22) (xy 71.12 135.89))
  (stroke (width 0) (type default)))
 (wire
  (pts (xy 73.66 135.89) (xy 71.12 135.89))
  (stroke (width 0) (type default)))
 (symbol
  (lib_id "power:GND")
  (at 73.66 135.89 0)
  (unit 1)
  (body_style 1)
  (exclude_from_sim no)
  (in_bom yes)
  (on_board yes)
  (dnp no)
  (property
   "Reference"
   "#PWR015" (at 73.66 135.89 0) (effects (font (size 1.27 1.27)) (justify left) (hide yes)))
  (property
   "Value"
   "AGND" (at 73.66 140.97 0) (effects (font (size 1.27 1.27))))
  (property
   "Footprint"
   "" (at 73.66 135.89 0) (effects (font (size 1.27 1.27)) (justify left) (hide yes)))
  (property
   "Datasheet"
   "" (at 73.66 135.89 0) (effects (font (size 1.27 1.27)) (justify left) (hide yes)))
  (pin
   "1")
  (instances (project
    "cue" (path
    "/07e52341-30fc-501e-9b8f-1ec34bb212af/09b65b69-afd2-56ab-af01-e30c9c17d4c2" (reference "#PWR015") (unit 1)))))
 (symbol
  (lib_id "power:GND")
  (at 58.42 116.84 0)
  (unit 1)
  (body_style 1)
  (exclude_from_sim no)
  (in_bom yes)
  (on_board yes)
  (dnp no)
  (property
   "Reference"
   "#PWR016" (at 58.42 116.84 0) (effects (font (size 1.27 1.27)) (justify left) (hide yes)))
  (property
   "Value"
   "AGND" (at 58.42 121.92 0) (effects (font (size 1.27 1.27))))
  (property
   "Footprint"
   "" (at 58.42 116.84 0) (effects (font (size 1.27 1.27)) (justify left) (hide yes)))
  (property
   "Datasheet"
   "" (at 58.42 116.84 0) (effects (font (size 1.27 1.27)) (justify left) (hide yes)))
  (pin
   "1")
  (instances (project
    "cue" (path
    "/07e52341-30fc-501e-9b8f-1ec34bb212af/09b65b69-afd2-56ab-af01-e30c9c17d4c2" (reference "#PWR016") (unit 1)))))
 (symbol
  (lib_id "Device:FerriteBead_Small")
  (at 20.32 175.26 0)
  (unit 1)
  (body_style 1)
  (exclude_from_sim no)
  (in_bom yes)
  (on_board yes)
  (dnp no)
  (property
   "Reference"
   "FB4" (at 22.86 173.99 0) (effects (font (size 1.27 1.27)) (justify left)))
  (property
   "Value"
   "ferrite 600R" (at 22.86 176.53 0) (effects (font (size 1.27 1.27)) (justify left)))
  (property
   "Footprint"
   "Inductor_SMD:L_1206_3216Metric" (at 20.32 175.26 0) (effects (font (size 1.27 1.27)) (justify left) (hide yes)))
  (property
   "Datasheet"
   "" (at 20.32 175.26 0) (effects (font (size 1.27 1.27)) (justify left) (hide yes)))
  (pin
   "1")
  (pin
   "2")
  (instances (project
    "cue" (path
    "/07e52341-30fc-501e-9b8f-1ec34bb212af/09b65b69-afd2-56ab-af01-e30c9c17d4c2" (reference "FB4") (unit 1)))))
 (symbol
  (lib_id "power:+15V")
  (at 20.32 172.72 0)
  (unit 1)
  (body_style 1)
  (exclude_from_sim no)
  (in_bom yes)
  (on_board yes)
  (dnp no)
  (property
   "Reference"
   "#PWR017" (at 20.32 172.72 0) (effects (font (size 1.27 1.27)) (justify left) (hide yes)))
  (property
   "Value"
   "RAW-22" (at 20.32 167.64 0) (effects (font (size 1.27 1.27))))
  (property
   "Footprint"
   "" (at 20.32 172.72 0) (effects (font (size 1.27 1.27)) (justify left) (hide yes)))
  (property
   "Datasheet"
   "" (at 20.32 172.72 0) (effects (font (size 1.27 1.27)) (justify left) (hide yes)))
  (pin
   "1")
  (instances (project
    "cue" (path
    "/07e52341-30fc-501e-9b8f-1ec34bb212af/09b65b69-afd2-56ab-af01-e30c9c17d4c2" (reference "#PWR017") (unit 1)))))
 (symbol
  (lib_id "power:-15V")
  (at 20.32 177.8 180)
  (unit 1)
  (body_style 1)
  (exclude_from_sim no)
  (in_bom yes)
  (on_board yes)
  (dnp no)
  (property
   "Reference"
   "#PWR018" (at 20.32 177.8 0) (effects (font (size 1.27 1.27)) (justify left) (hide yes)))
  (property
   "Value"
   "V22F-" (at 20.32 182.88 0) (effects (font (size 1.27 1.27))))
  (property
   "Footprint"
   "" (at 20.32 177.8 0) (effects (font (size 1.27 1.27)) (justify left) (hide yes)))
  (property
   "Datasheet"
   "" (at 20.32 177.8 0) (effects (font (size 1.27 1.27)) (justify left) (hide yes)))
  (pin
   "1")
  (instances (project
    "cue" (path
    "/07e52341-30fc-501e-9b8f-1ec34bb212af/09b65b69-afd2-56ab-af01-e30c9c17d4c2" (reference "#PWR018") (unit 1)))))
 (text
  "PWR_FLAG (for the ERC check only)"
  (exclude_from_sim no)
  (at 15.24 193.04 0)
  (effects (font (size 2 2)
    (bold yes)) (justify left bottom)))
 (symbol
  (lib_id "power:PWR_FLAG")
  (at 20.32 199.39 0)
  (unit 1)
  (body_style 1)
  (exclude_from_sim no)
  (in_bom no)
  (on_board no)
  (dnp no)
  (property
   "Reference"
   "#FLG07" (at 20.32 194.31 0) (effects (font (size 1.27 1.27))))
  (property
   "Value"
   "PWR_FLAG" (at 20.32 193.04 0) (effects (font (size 1.27 1.27))))
  (property
   "Footprint"
   "" (at 20.32 199.39 0) (effects (font (size 1.27 1.27)) (justify left) (hide yes)))
  (property
   "Datasheet"
   "" (at 20.32 199.39 0) (effects (font (size 1.27 1.27)) (justify left) (hide yes)))
  (pin
   "1")
  (instances (project
    "cue" (path
    "/07e52341-30fc-501e-9b8f-1ec34bb212af/09b65b69-afd2-56ab-af01-e30c9c17d4c2" (reference "#FLG07") (unit 1)))))
 (symbol
  (lib_id "power:+15V")
  (at 20.32 199.39 180)
  (unit 1)
  (body_style 1)
  (exclude_from_sim no)
  (in_bom yes)
  (on_board yes)
  (dnp no)
  (property
   "Reference"
   "#PWR019" (at 20.32 199.39 0) (effects (font (size 1.27 1.27)) (justify left) (hide yes)))
  (property
   "Value"
   "RAW-22" (at 20.32 204.47 0) (effects (font (size 1.27 1.27))))
  (property
   "Footprint"
   "" (at 20.32 199.39 0) (effects (font (size 1.27 1.27)) (justify left) (hide yes)))
  (property
   "Datasheet"
   "" (at 20.32 199.39 0) (effects (font (size 1.27 1.27)) (justify left) (hide yes)))
  (pin
   "1")
  (instances (project
    "cue" (path
    "/07e52341-30fc-501e-9b8f-1ec34bb212af/09b65b69-afd2-56ab-af01-e30c9c17d4c2" (reference "#PWR019") (unit 1)))))
 (symbol
  (lib_id "power:PWR_FLAG")
  (at 49.53 199.39 0)
  (unit 1)
  (body_style 1)
  (exclude_from_sim no)
  (in_bom no)
  (on_board no)
  (dnp no)
  (property
   "Reference"
   "#FLG10" (at 49.53 194.31 0) (effects (font (size 1.27 1.27))))
  (property
   "Value"
   "PWR_FLAG" (at 49.53 193.04 0) (effects (font (size 1.27 1.27))))
  (property
   "Footprint"
   "" (at 49.53 199.39 0) (effects (font (size 1.27 1.27)) (justify left) (hide yes)))
  (property
   "Datasheet"
   "" (at 49.53 199.39 0) (effects (font (size 1.27 1.27)) (justify left) (hide yes)))
  (pin
   "1")
  (instances (project
    "cue" (path
    "/07e52341-30fc-501e-9b8f-1ec34bb212af/09b65b69-afd2-56ab-af01-e30c9c17d4c2" (reference "#FLG10") (unit 1)))))
 (symbol
  (lib_id "power:-15V")
  (at 49.53 199.39 180)
  (unit 1)
  (body_style 1)
  (exclude_from_sim no)
  (in_bom yes)
  (on_board yes)
  (dnp no)
  (property
   "Reference"
   "#PWR020" (at 49.53 199.39 0) (effects (font (size 1.27 1.27)) (justify left) (hide yes)))
  (property
   "Value"
   "V22F-" (at 49.53 204.47 0) (effects (font (size 1.27 1.27))))
  (property
   "Footprint"
   "" (at 49.53 199.39 0) (effects (font (size 1.27 1.27)) (justify left) (hide yes)))
  (property
   "Datasheet"
   "" (at 49.53 199.39 0) (effects (font (size 1.27 1.27)) (justify left) (hide yes)))
  (pin
   "1")
  (instances (project
    "cue" (path
    "/07e52341-30fc-501e-9b8f-1ec34bb212af/09b65b69-afd2-56ab-af01-e30c9c17d4c2" (reference "#PWR020") (unit 1)))))
 (junction
  (at 68.58 101.6)
  (diameter 0)
  (color 0 0 0 0))
 (junction
  (at 71.12 101.6)
  (diameter 0)
  (color 0 0 0 0))
 (junction
  (at 48.26 101.6)
  (diameter 0)
  (color 0 0 0 0))
 (junction
  (at 35.56 101.6)
  (diameter 0)
  (color 0 0 0 0))
 (junction
  (at 45.72 101.6)
  (diameter 0)
  (color 0 0 0 0)))
